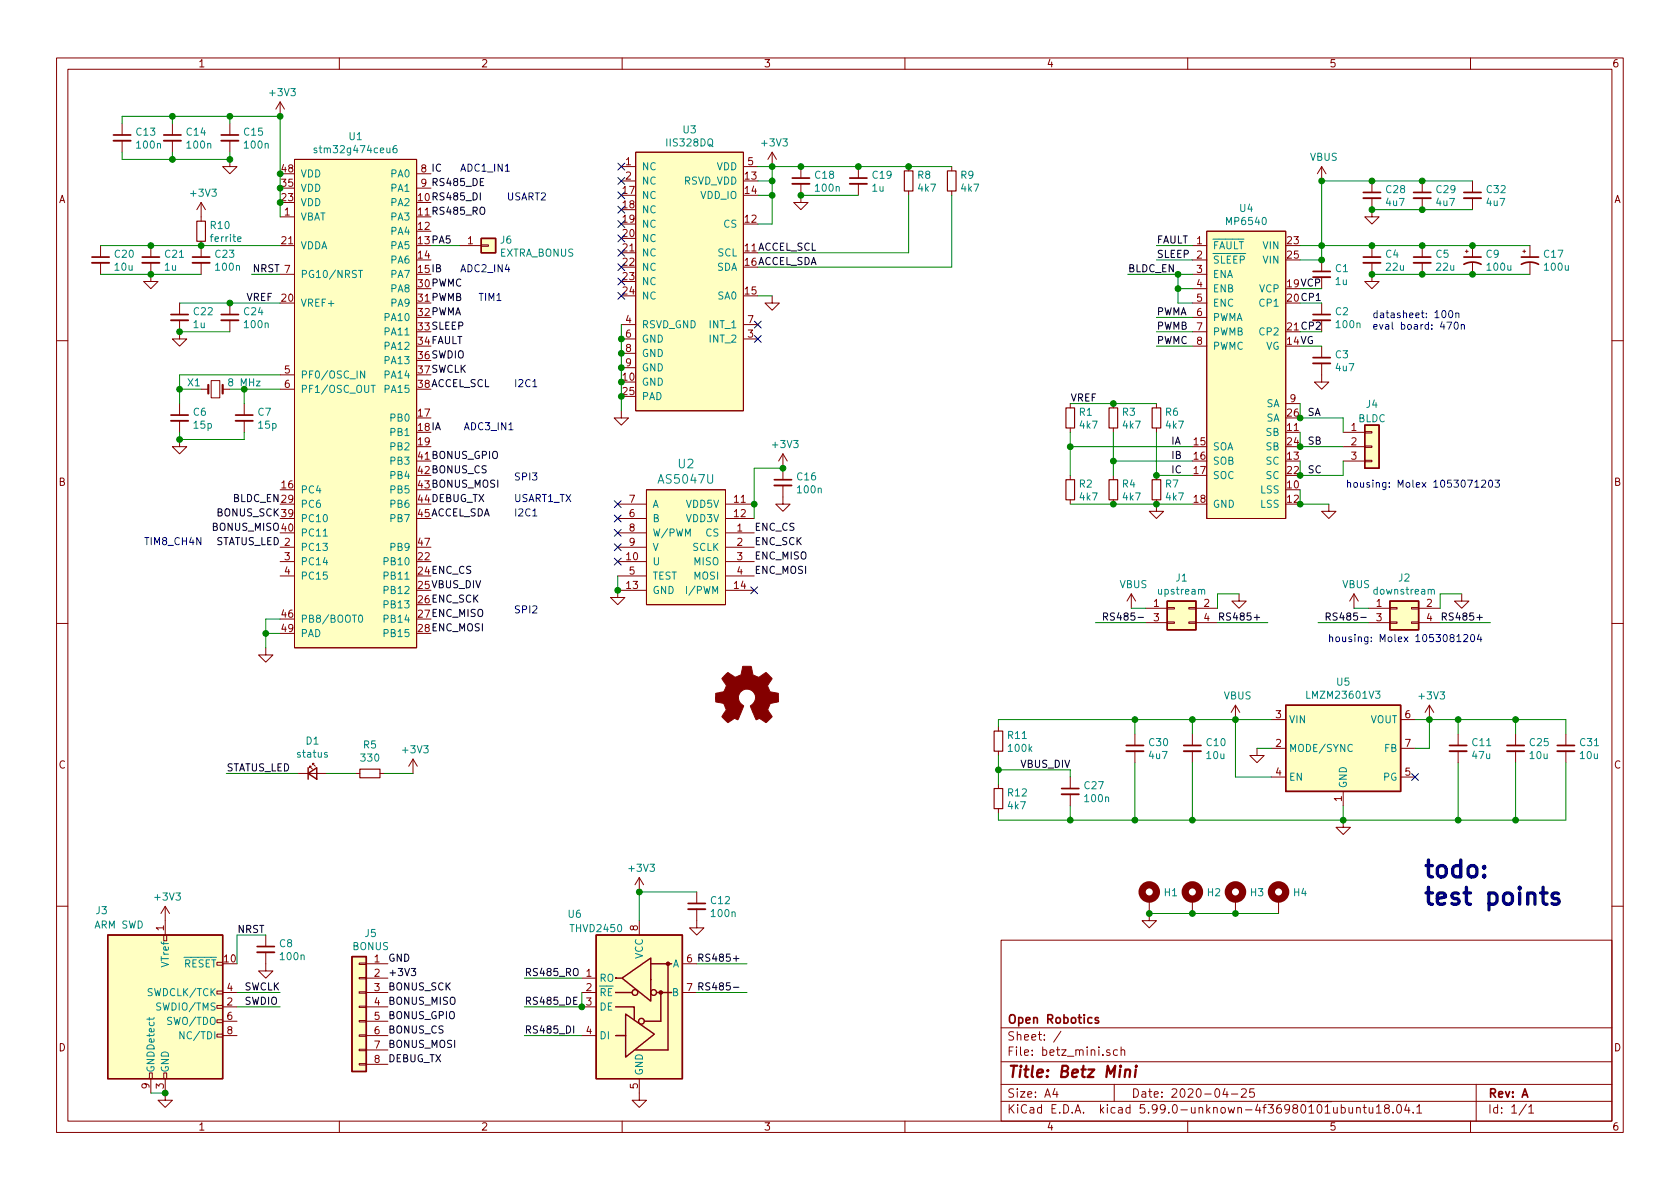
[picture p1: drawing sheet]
EESchema Schematic File Version 5
EELAYER 34 0
EELAYER END
$Descr A4 11693 8268
encoding utf-8
Sheet 1 1
Title "Betz Mini"
Date "2020-04-25"
Rev "A"
Comp "Open Robotics"
Comment1 ""
Comment2 ""
Comment3 ""
Comment4 ""
Comment5 ""
Comment6 ""
Comment7 ""
Comment8 ""
Comment9 ""
$EndDescr
Connection ~ 8050 3300
Connection ~ 8050 3500
Connection ~ 7750 3500
Connection ~ 7450 3100
Connection ~ 7750 2800
Connection ~ 7750 3200
Connection ~ 9200 1700
Connection ~ 9200 1800
Connection ~ 9050 2900
Connection ~ 9050 3100
Connection ~ 9050 3300
Connection ~ 9050 3500
Connection ~ 9550 1700
Connection ~ 9550 1900
Connection ~ 8300 6350
Connection ~ 8600 6350
Connection ~ 8000 6350
Connection ~ 1700 2700
Connection ~ 1250 2700
Connection ~ 1250 3050
Connection ~ 1950 1200
Connection ~ 1950 1300
Connection ~ 1950 1400
Connection ~ 9900 1700
Connection ~ 9900 1900
Connection ~ 8600 5000
Connection ~ 9350 5700
Connection ~ 9950 5000
Connection ~ 4050 7000
Connection ~ 4450 6200
Connection ~ 1950 800 
Connection ~ 1600 800 
Connection ~ 1600 1100
Connection ~ 1200 800 
Connection ~ 1200 1100
Connection ~ 5250 3500
Connection ~ 5450 3250
Connection ~ 10250 1700
Connection ~ 10250 1900
Connection ~ 4325 2350
Connection ~ 4325 2450
Connection ~ 4325 2550
Connection ~ 4325 2650
Connection ~ 4325 2750
Connection ~ 5375 1350
Connection ~ 5375 1250
Connection ~ 5375 1150
Connection ~ 5575 1150
Connection ~ 5575 1350
Connection ~ 4300 4100
Connection ~ 1150 7600
Connection ~ 5975 1150
Connection ~ 6325 1150
Connection ~ 1850 4400
Connection ~ 1600 2100
Connection ~ 1250 2300
Connection ~ 1050 1700
Connection ~ 1400 1700
Connection ~ 1050 1900
Connection ~ 10150 5000
Connection ~ 10150 5700
Connection ~ 8300 5000
Connection ~ 8300 5700
Connection ~ 6950 5350
Connection ~ 7450 5700
Connection ~ 8200 1900
Connection ~ 8200 2000
Connection ~ 9200 1250
Connection ~ 9550 1250
Connection ~ 9550 1450
Connection ~ 7900 5000
Connection ~ 7900 5700
Connection ~ 10550 5000
Connection ~ 10550 5700
Connection ~ 9900 1250
Connection ~ 9900 1450
NoConn ~ 9850 5400
NoConn ~ 4300 3500
NoConn ~ 4300 3600
NoConn ~ 4300 3700
NoConn ~ 4300 3800
NoConn ~ 4300 3900
NoConn ~ 5250 4100
NoConn ~ 5275 2350
NoConn ~ 4325 1650
NoConn ~ 4325 1750
NoConn ~ 4325 1850
NoConn ~ 4325 1950
NoConn ~ 4325 2050
NoConn ~ 4325 1150
NoConn ~ 4325 1250
NoConn ~ 4325 1350
NoConn ~ 4325 1450
NoConn ~ 4325 1550
NoConn ~ 5275 2250
Wire Wire Line
	700  1700 1050 1700
Wire Wire Line
	700  1900 1050 1900
Wire Wire Line
	850  800  850  850 
Wire Wire Line
	850  1050 850  1100
Wire Wire Line
	850  1100 1200 1100
Wire Wire Line
	1050 1700 1400 1700
Wire Wire Line
	1050 1900 1400 1900
Wire Wire Line
	1050 7600 1150 7600
Wire Wire Line
	1200 800  850  800 
Wire Wire Line
	1200 800  1600 800 
Wire Wire Line
	1200 850  1200 800 
Wire Wire Line
	1200 1050 1200 1100
Wire Wire Line
	1200 1100 1600 1100
Wire Wire Line
	1250 2100 1600 2100
Wire Wire Line
	1250 2300 1600 2300
Wire Wire Line
	1250 2600 1950 2600
Wire Wire Line
	1250 2700 1250 2600
Wire Wire Line
	1250 2700 1400 2700
Wire Wire Line
	1250 2800 1250 2700
Wire Wire Line
	1250 3000 1250 3050
Wire Wire Line
	1250 3050 1700 3050
Wire Wire Line
	1400 1700 1950 1700
Wire Wire Line
	1575 5375 2075 5375
Wire Wire Line
	1600 800  1950 800 
Wire Wire Line
	1600 850  1600 800 
Wire Wire Line
	1600 1100 1600 1050
Wire Wire Line
	1600 2100 1950 2100
Wire Wire Line
	1600 2700 1700 2700
Wire Wire Line
	1650 6500 1650 6700
Wire Wire Line
	1650 6900 1950 6900
Wire Wire Line
	1650 7000 1950 7000
Wire Wire Line
	1700 2700 1700 2800
Wire Wire Line
	1700 2700 1950 2700
Wire Wire Line
	1700 3000 1700 3050
Wire Wire Line
	1750 1900 1950 1900
Wire Wire Line
	1850 4300 1850 4400
Wire Wire Line
	1850 4400 1850 4500
Wire Wire Line
	1850 6500 1650 6500
Wire Wire Line
	1950 800  1950 1200
Wire Wire Line
	1950 1200 1950 1300
Wire Wire Line
	1950 1300 1950 1400
Wire Wire Line
	1950 1400 1950 1500
Wire Wire Line
	1950 4300 1850 4300
Wire Wire Line
	1950 4400 1850 4400
Wire Wire Line
	2275 5375 2475 5375
Wire Wire Line
	2675 5375 2875 5375
Wire Wire Line
	3000 1700 3200 1700
Wire Wire Line
	3650 6800 4050 6800
Wire Wire Line
	3650 7000 4050 7000
Wire Wire Line
	3650 7200 4050 7200
Wire Wire Line
	4050 6900 4050 7000
Wire Wire Line
	4300 4000 4300 4100
Wire Wire Line
	4325 2250 4325 2350
Wire Wire Line
	4325 2350 4325 2450
Wire Wire Line
	4325 2450 4325 2550
Wire Wire Line
	4325 2550 4325 2650
Wire Wire Line
	4325 2650 4325 2750
Wire Wire Line
	4325 2750 4325 2850
Wire Wire Line
	4450 6200 4450 6400
Wire Wire Line
	4450 6200 4850 6200
Wire Wire Line
	4850 6700 5200 6700
Wire Wire Line
	4850 6900 5200 6900
Wire Wire Line
	5250 3250 5450 3250
Wire Wire Line
	5250 3500 5250 3250
Wire Wire Line
	5250 3600 5250 3500
Wire Wire Line
	5275 1150 5375 1150
Wire Wire Line
	5275 1250 5375 1250
Wire Wire Line
	5275 1350 5375 1350
Wire Wire Line
	5275 1550 5375 1550
Wire Wire Line
	5275 1750 6325 1750
Wire Wire Line
	5275 1850 6625 1850
Wire Wire Line
	5275 2050 5375 2050
Wire Wire Line
	5375 1150 5375 1250
Wire Wire Line
	5375 1150 5575 1150
Wire Wire Line
	5375 1250 5375 1350
Wire Wire Line
	5375 1350 5375 1550
Wire Wire Line
	5575 1150 5975 1150
Wire Wire Line
	5575 1350 5975 1350
Wire Wire Line
	5975 1150 6325 1150
Wire Wire Line
	6325 1150 6625 1150
Wire Wire Line
	6325 1750 6325 1350
Wire Wire Line
	6625 1850 6625 1350
Wire Wire Line
	6950 5000 7900 5000
Wire Wire Line
	6950 5050 6950 5000
Wire Wire Line
	6950 5250 6950 5350
Wire Wire Line
	6950 5350 6950 5450
Wire Wire Line
	6950 5350 7450 5350
Wire Wire Line
	6950 5650 6950 5700
Wire Wire Line
	6950 5700 7450 5700
Wire Wire Line
	7450 2800 7750 2800
Wire Wire Line
	7450 3000 7450 3100
Wire Wire Line
	7450 3100 7450 3300
Wire Wire Line
	7450 3500 7750 3500
Wire Wire Line
	7450 5350 7450 5400
Wire Wire Line
	7450 5600 7450 5700
Wire Wire Line
	7450 5700 7900 5700
Wire Wire Line
	7625 4325 7975 4325
Wire Wire Line
	7750 2800 8050 2800
Wire Wire Line
	7750 3000 7750 3200
Wire Wire Line
	7750 3200 7750 3300
Wire Wire Line
	7750 3500 8050 3500
Wire Wire Line
	7850 1900 8200 1900
Wire Wire Line
	7875 4225 7975 4225
Wire Wire Line
	7900 5000 7900 5100
Wire Wire Line
	7900 5000 8300 5000
Wire Wire Line
	7900 5300 7900 5700
Wire Wire Line
	7900 5700 8300 5700
Wire Wire Line
	8000 6350 8300 6350
Wire Wire Line
	8050 1700 8300 1700
Wire Wire Line
	8050 1800 8300 1800
Wire Wire Line
	8050 2200 8300 2200
Wire Wire Line
	8050 2300 8300 2300
Wire Wire Line
	8050 2400 8300 2400
Wire Wire Line
	8050 3000 8050 3300
Wire Wire Line
	8050 3300 8300 3300
Wire Wire Line
	8050 3500 8300 3500
Wire Wire Line
	8200 1900 8200 2000
Wire Wire Line
	8200 1900 8300 1900
Wire Wire Line
	8200 2000 8200 2100
Wire Wire Line
	8200 2000 8300 2000
Wire Wire Line
	8200 2100 8300 2100
Wire Wire Line
	8300 3100 7450 3100
Wire Wire Line
	8300 3200 7750 3200
Wire Wire Line
	8300 5000 8300 5100
Wire Wire Line
	8300 5000 8600 5000
Wire Wire Line
	8300 5300 8300 5700
Wire Wire Line
	8300 5700 9350 5700
Wire Wire Line
	8300 6350 8600 6350
Wire Wire Line
	8475 4125 8475 4225
Wire Wire Line
	8475 4325 8825 4325
Wire Wire Line
	8600 5000 8850 5000
Wire Wire Line
	8600 5400 8600 5000
Wire Wire Line
	8600 6350 8900 6350
Wire Wire Line
	8625 4125 8475 4125
Wire Wire Line
	8750 5200 8850 5200
Wire Wire Line
	8850 5400 8600 5400
Wire Wire Line
	9050 1800 9200 1800
Wire Wire Line
	9050 2000 9200 2000
Wire Wire Line
	9050 2100 9200 2100
Wire Wire Line
	9050 2300 9200 2300
Wire Wire Line
	9050 2400 9200 2400
Wire Wire Line
	9050 2800 9050 2900
Wire Wire Line
	9050 2900 9350 2900
Wire Wire Line
	9050 3000 9050 3100
Wire Wire Line
	9050 3100 9350 3100
Wire Wire Line
	9050 3200 9050 3300
Wire Wire Line
	9050 3300 9350 3300
Wire Wire Line
	9050 3400 9050 3500
Wire Wire Line
	9050 3500 9250 3500
Wire Wire Line
	9175 4325 9525 4325
Wire Wire Line
	9200 1250 9200 1700
Wire Wire Line
	9200 1250 9550 1250
Wire Wire Line
	9200 1700 9050 1700
Wire Wire Line
	9200 1700 9550 1700
Wire Wire Line
	9200 1800 9200 1700
Wire Wire Line
	9350 2900 9350 3000
Wire Wire Line
	9350 3300 9350 3200
Wire Wire Line
	9350 5700 9350 5600
Wire Wire Line
	9350 5700 10150 5700
Wire Wire Line
	9425 4225 9525 4225
Wire Wire Line
	9550 1250 9900 1250
Wire Wire Line
	9550 1450 9900 1450
Wire Wire Line
	9550 1700 9900 1700
Wire Wire Line
	9550 1900 9900 1900
Wire Wire Line
	9850 5200 9950 5200
Wire Wire Line
	9900 1250 10250 1250
Wire Wire Line
	9900 1450 10250 1450
Wire Wire Line
	9900 1700 10250 1700
Wire Wire Line
	9900 1900 10250 1900
Wire Wire Line
	9950 5000 9850 5000
Wire Wire Line
	9950 5000 10150 5000
Wire Wire Line
	9950 5200 9950 5000
Wire Wire Line
	10025 4125 10025 4225
Wire Wire Line
	10025 4325 10375 4325
Wire Wire Line
	10150 5000 10150 5100
Wire Wire Line
	10150 5000 10550 5000
Wire Wire Line
	10150 5700 10150 5300
Wire Wire Line
	10150 5700 10550 5700
Wire Wire Line
	10175 4125 10025 4125
Wire Wire Line
	10250 1700 10650 1700
Wire Wire Line
	10250 1900 10650 1900
Wire Wire Line
	10550 5000 10550 5100
Wire Wire Line
	10550 5000 10900 5000
Wire Wire Line
	10550 5700 10550 5300
Wire Wire Line
	10550 5700 10900 5700
Wire Wire Line
	10900 5000 10900 5100
Wire Wire Line
	10900 5700 10900 5300
Text Notes 1000 3800 0    50   ~ 0
TIM8_CH4N
Text Notes 3200 1200 0    50   ~ 0
ADC1_IN1
Text Notes 3200 1900 0    50   ~ 0
ADC2_IN4
Text Notes 3225 3000 0    50   ~ 0
ADC3_IN1
Text Notes 3500 2100 2    50   ~ 0
TIM1
Text Notes 3525 1400 0    50   ~ 0
USART2
Text Notes 3575 2700 0    50   ~ 0
I2C1
Text Notes 3575 3350 0    50   ~ 0
SPI3
Text Notes 3575 3500 0    50   ~ 0
USART1_TX
Text Notes 3575 3600 0    50   ~ 0
I2C1
Text Notes 3575 4275 0    50   ~ 0
SPI2
Text Notes 9550 2300 0    50   ~ 0
datasheet: 100n\neval board: 470n
Text Notes 9900 6350 0    118  ~ 24
todo:\ntest points
Text Notes 10325 4475 2    50   ~ 0
housing: Molex 1053081204
Text Notes 10450 3400 2    50   ~ 0
housing: Molex 1053071203
Text Label 1575 5375 0    50   ~ 0
STATUS_LED
Text Label 1650 6500 0    50   ~ 0
NRST
Text Label 1700 6900 0    50   ~ 0
SWCLK
Text Label 1700 7000 0    50   ~ 0
SWDIO
Text Label 1900 2100 2    50   ~ 0
VREF
Text Label 1950 1900 2    50   ~ 0
NRST
Text Label 1950 3500 2    50   ~ 0
BLDC_EN
Text Label 1950 3600 2    50   ~ 0
BONUS_SCK
Text Label 1950 3700 2    50   ~ 0
BONUS_MISO
Text Label 1950 3800 2    50   ~ 0
STATUS_LED
Text Label 2700 6700 0    50   ~ 0
GND
Text Label 2700 6800 0    50   ~ 0
+3V3
Text Label 2700 6900 0    50   ~ 0
BONUS_SCK
Text Label 2700 7000 0    50   ~ 0
BONUS_MISO
Text Label 2700 7100 0    50   ~ 0
BONUS_GPIO
Text Label 2700 7200 0    50   ~ 0
BONUS_CS
Text Label 2700 7300 0    50   ~ 0
BONUS_MOSI
Text Label 2700 7400 0    50   ~ 0
DEBUG_TX
Text Label 3000 1200 0    50   ~ 0
IC
Text Label 3000 1300 0    50   ~ 0
RS485_DE
Text Label 3000 1400 0    50   ~ 0
RS485_DI
Text Label 3000 1500 0    50   ~ 0
RS485_RO
Text Label 3000 1700 0    50   ~ 0
PA5
Text Label 3000 1900 0    50   ~ 0
IB
Text Label 3000 2000 0    50   ~ 0
PWMC
Text Label 3000 2100 0    50   ~ 0
PWMB
Text Label 3000 2200 0    50   ~ 0
PWMA
Text Label 3000 2300 0    50   ~ 0
SLEEP
Text Label 3000 2400 0    50   ~ 0
FAULT
Text Label 3000 2500 0    50   ~ 0
SWDIO
Text Label 3000 2600 0    50   ~ 0
SWCLK
Text Label 3000 2700 0    50   ~ 0
ACCEL_SCL
Text Label 3000 3000 0    50   ~ 0
IA
Text Label 3000 3200 0    50   ~ 0
BONUS_GPIO
Text Label 3000 3300 0    50   ~ 0
BONUS_CS
Text Label 3000 3400 0    50   ~ 0
BONUS_MOSI
Text Label 3000 3500 0    50   ~ 0
DEBUG_TX
Text Label 3000 3600 0    50   ~ 0
ACCEL_SDA
Text Label 3000 4000 0    50   ~ 0
ENC_CS
Text Label 3000 4100 0    50   ~ 0
VBUS_DIV
Text Label 3000 4200 0    50   ~ 0
ENC_SCK
Text Label 3000 4300 0    50   ~ 0
ENC_MISO
Text Label 3000 4400 0    50   ~ 0
ENC_MOSI
Text Label 3650 6800 0    50   ~ 0
RS485_RO
Text Label 3650 7000 0    50   ~ 0
RS485_DE
Text Label 3650 7200 0    50   ~ 0
RS485_DI
Text Label 4850 6700 0    50   ~ 0
RS485+
Text Label 4850 6900 0    50   ~ 0
RS485-
Text Label 5250 3700 0    50   ~ 0
ENC_CS
Text Label 5250 3800 0    50   ~ 0
ENC_SCK
Text Label 5250 3900 0    50   ~ 0
ENC_MISO
Text Label 5250 4000 0    50   ~ 0
ENC_MOSI
Text Label 5275 1750 0    50   ~ 0
ACCEL_SCL
Text Label 5275 1850 0    50   ~ 0
ACCEL_SDA
Text Label 7100 5350 0    50   ~ 0
VBUS_DIV
Text Label 7450 2800 0    50   ~ 0
VREF
Text Label 7850 1900 0    50   ~ 0
BLDC_EN
Text Label 7975 4325 2    50   ~ 0
RS485-
Text Label 8050 1700 0    50   ~ 0
FAULT
Text Label 8050 1800 0    50   ~ 0
SLEEP
Text Label 8050 2200 0    50   ~ 0
PWMA
Text Label 8050 2300 0    50   ~ 0
PWMB
Text Label 8050 2400 0    50   ~ 0
PWMC
Text Label 8150 3100 0    50   ~ 0
IA
Text Label 8150 3200 0    50   ~ 0
IB
Text Label 8150 3300 0    50   ~ 0
IC
Text Label 8475 4325 0    50   ~ 0
RS485+
Text Label 9050 2000 0    50   ~ 0
VCP
Text Label 9050 2100 0    50   ~ 0
CP1
Text Label 9050 2300 0    50   ~ 0
CP2
Text Label 9050 2400 0    50   ~ 0
VG
Text Label 9100 2900 0    50   ~ 0
SA
Text Label 9100 3100 0    50   ~ 0
SB
Text Label 9100 3300 0    50   ~ 0
SC
Text Label 9525 4325 2    50   ~ 0
RS485-
Text Label 10025 4325 0    50   ~ 0
RS485+
$Comp
L power:+3V3 #PWR0109
U 1 1
P 1150 6400
F 0 "#PWR0109" H 1150 6250 50  0001 C CNN
F 1 "+3V3" H 1165 6570 50  0000 C CNN
F 2 "" H 1150 6400 50  0001 C CNN
F 3 "" H 1150 6400 50  0001 C CNN
	1    1150 6400
	1    0    0    -1  
$EndComp
$Comp
L power:+3V3 #PWR0135
U 1 1
P 1400 1500
F 0 "#PWR0135" H 1400 1350 50  0001 C CNN
F 1 "+3V3" H 1415 1670 50  0000 C CNN
F 2 "" H 1400 1500 50  0001 C CNN
F 3 "" H 1400 1500 50  0001 C CNN
	1    1400 1500
	1    0    0    -1  
$EndComp
$Comp
L power:+3V3 #PWR0101
U 1 1
P 1950 800
F 0 "#PWR0101" H 1950 650 50  0001 C CNN
F 1 "+3V3" H 1965 970 50  0000 C CNN
F 2 "" H 1950 800 50  0001 C CNN
F 3 "" H 1950 800 50  0001 C CNN
	1    1950 800 
	1    0    0    -1  
$EndComp
$Comp
L power:+3V3 #PWR0122
U 1 1
P 2875 5375
F 0 "#PWR0122" H 2875 5225 50  0001 C CNN
F 1 "+3V3" H 2890 5545 50  0000 C CNN
F 2 "" H 2875 5375 50  0001 C CNN
F 3 "" H 2875 5375 50  0001 C CNN
	1    2875 5375
	1    0    0    -1  
$EndComp
$Comp
L power:+3V3 #PWR0120
U 1 1
P 4450 6200
F 0 "#PWR0120" H 4450 6050 50  0001 C CNN
F 1 "+3V3" H 4465 6370 50  0000 C CNN
F 2 "" H 4450 6200 50  0001 C CNN
F 3 "" H 4450 6200 50  0001 C CNN
	1    4450 6200
	1    0    0    -1  
$EndComp
$Comp
L power:+3V3 #PWR0132
U 1 1
P 5375 1150
F 0 "#PWR0132" H 5375 1000 50  0001 C CNN
F 1 "+3V3" H 5390 1320 50  0000 C CNN
F 2 "" H 5375 1150 50  0001 C CNN
F 3 "" H 5375 1150 50  0001 C CNN
	1    5375 1150
	1    0    0    -1  
$EndComp
$Comp
L power:+3V3 #PWR0129
U 1 1
P 5450 3250
F 0 "#PWR0129" H 5450 3100 50  0001 C CNN
F 1 "+3V3" H 5465 3420 50  0000 C CNN
F 2 "" H 5450 3250 50  0001 C CNN
F 3 "" H 5450 3250 50  0001 C CNN
	1    5450 3250
	1    0    0    -1  
$EndComp
$Comp
L power:VBUS #PWR0113
U 1 1
P 7875 4225
F 0 "#PWR0113" H 7875 4075 50  0001 C CNN
F 1 "VBUS" H 7890 4395 50  0000 C CNN
F 2 "" H 7875 4225 50  0001 C CNN
F 3 "" H 7875 4225 50  0001 C CNN
	1    7875 4225
	1    0    0    -1  
$EndComp
$Comp
L power:VBUS #PWR0116
U 1 1
P 8600 5000
F 0 "#PWR0116" H 8600 4850 50  0001 C CNN
F 1 "VBUS" H 8615 5170 50  0000 C CNN
F 2 "" H 8600 5000 50  0001 C CNN
F 3 "" H 8600 5000 50  0001 C CNN
	1    8600 5000
	1    0    0    -1  
$EndComp
$Comp
L power:VBUS #PWR0105
U 1 1
P 9200 1250
F 0 "#PWR0105" H 9200 1100 50  0001 C CNN
F 1 "VBUS" H 9215 1420 50  0000 C CNN
F 2 "" H 9200 1250 50  0001 C CNN
F 3 "" H 9200 1250 50  0001 C CNN
	1    9200 1250
	1    0    0    -1  
$EndComp
$Comp
L power:VBUS #PWR0114
U 1 1
P 9425 4225
F 0 "#PWR0114" H 9425 4075 50  0001 C CNN
F 1 "VBUS" H 9440 4395 50  0000 C CNN
F 2 "" H 9425 4225 50  0001 C CNN
F 3 "" H 9425 4225 50  0001 C CNN
	1    9425 4225
	1    0    0    -1  
$EndComp
$Comp
L power:+3V3 #PWR0117
U 1 1
P 9950 5000
F 0 "#PWR0117" H 9950 4850 50  0001 C CNN
F 1 "+3V3" H 9965 5170 50  0000 C CNN
F 2 "" H 9950 5000 50  0001 C CNN
F 3 "" H 9950 5000 50  0001 C CNN
	1    9950 5000
	1    0    0    -1  
$EndComp
$Comp
L power:GND #PWR0134
U 1 1
P 1050 1900
F 0 "#PWR0134" H 1050 1650 50  0001 C CNN
F 1 "GND" H 1054 1730 50  0001 C CNN
F 2 "" H 1050 1900 50  0001 C CNN
F 3 "" H 1050 1900 50  0001 C CNN
	1    1050 1900
	1    0    0    -1  
$EndComp
$Comp
L power:GND #PWR0111
U 1 1
P 1150 7600
F 0 "#PWR0111" H 1150 7350 50  0001 C CNN
F 1 "GND" H 1154 7430 50  0001 C CNN
F 2 "" H 1150 7600 50  0001 C CNN
F 3 "" H 1150 7600 50  0001 C CNN
	1    1150 7600
	1    0    0    -1  
$EndComp
$Comp
L power:GND #PWR0136
U 1 1
P 1250 2300
F 0 "#PWR0136" H 1250 2050 50  0001 C CNN
F 1 "GND" H 1254 2130 50  0001 C CNN
F 2 "" H 1250 2300 50  0001 C CNN
F 3 "" H 1250 2300 50  0001 C CNN
	1    1250 2300
	1    0    0    -1  
$EndComp
$Comp
L power:GND #PWR0108
U 1 1
P 1250 3050
F 0 "#PWR0108" H 1250 2800 50  0001 C CNN
F 1 "GND" H 1254 2880 50  0001 C CNN
F 2 "" H 1250 3050 50  0001 C CNN
F 3 "" H 1250 3050 50  0001 C CNN
	1    1250 3050
	1    0    0    -1  
$EndComp
$Comp
L power:GND #PWR0125
U 1 1
P 1600 1100
F 0 "#PWR0125" H 1600 850 50  0001 C CNN
F 1 "GND" H 1604 930 50  0001 C CNN
F 2 "" H 1600 1100 50  0001 C CNN
F 3 "" H 1600 1100 50  0001 C CNN
	1    1600 1100
	1    0    0    -1  
$EndComp
$Comp
L power:GND #PWR0126
U 1 1
P 1850 4500
F 0 "#PWR0126" H 1850 4250 50  0001 C CNN
F 1 "GND" H 1854 4330 50  0001 C CNN
F 2 "" H 1850 4500 50  0001 C CNN
F 3 "" H 1850 4500 50  0001 C CNN
	1    1850 4500
	1    0    0    -1  
$EndComp
$Comp
L power:GND #PWR0110
U 1 1
P 1850 6700
F 0 "#PWR0110" H 1850 6450 50  0001 C CNN
F 1 "GND" H 1854 6530 50  0001 C CNN
F 2 "" H 1850 6700 50  0001 C CNN
F 3 "" H 1850 6700 50  0001 C CNN
	1    1850 6700
	1    0    0    -1  
$EndComp
$Comp
L power:GND #PWR0127
U 1 1
P 4300 4100
F 0 "#PWR0127" H 4300 3850 50  0001 C CNN
F 1 "GND" H 4304 3930 50  0001 C CNN
F 2 "" H 4300 4100 50  0001 C CNN
F 3 "" H 4300 4100 50  0001 C CNN
	1    4300 4100
	1    0    0    -1  
$EndComp
$Comp
L power:GND #PWR0130
U 1 1
P 4325 2850
F 0 "#PWR0130" H 4325 2600 50  0001 C CNN
F 1 "GND" H 4329 2680 50  0001 C CNN
F 2 "" H 4325 2850 50  0001 C CNN
F 3 "" H 4325 2850 50  0001 C CNN
	1    4325 2850
	1    0    0    -1  
$EndComp
$Comp
L power:GND #PWR0121
U 1 1
P 4450 7600
F 0 "#PWR0121" H 4450 7350 50  0001 C CNN
F 1 "GND" H 4454 7430 50  0001 C CNN
F 2 "" H 4450 7600 50  0001 C CNN
F 3 "" H 4450 7600 50  0001 C CNN
	1    4450 7600
	1    0    0    -1  
$EndComp
$Comp
L power:GND #PWR0124
U 1 1
P 4850 6400
F 0 "#PWR0124" H 4850 6150 50  0001 C CNN
F 1 "GND" H 4854 6230 50  0001 C CNN
F 2 "" H 4850 6400 50  0001 C CNN
F 3 "" H 4850 6400 50  0001 C CNN
	1    4850 6400
	1    0    0    -1  
$EndComp
$Comp
L power:GND #PWR0133
U 1 1
P 5375 2050
F 0 "#PWR0133" H 5375 1800 50  0001 C CNN
F 1 "GND" H 5379 1880 50  0001 C CNN
F 2 "" H 5375 2050 50  0001 C CNN
F 3 "" H 5375 2050 50  0001 C CNN
	1    5375 2050
	1    0    0    -1  
$EndComp
$Comp
L power:GND #PWR0128
U 1 1
P 5450 3450
F 0 "#PWR0128" H 5450 3200 50  0001 C CNN
F 1 "GND" H 5454 3280 50  0001 C CNN
F 2 "" H 5450 3450 50  0001 C CNN
F 3 "" H 5450 3450 50  0001 C CNN
	1    5450 3450
	1    0    0    -1  
$EndComp
$Comp
L power:GND #PWR0131
U 1 1
P 5575 1350
F 0 "#PWR0131" H 5575 1100 50  0001 C CNN
F 1 "GND" H 5579 1180 50  0001 C CNN
F 2 "" H 5575 1350 50  0001 C CNN
F 3 "" H 5575 1350 50  0001 C CNN
	1    5575 1350
	1    0    0    -1  
$EndComp
$Comp
L power:GND #PWR0107
U 1 1
P 8000 6350
F 0 "#PWR0107" H 8000 6100 50  0001 C CNN
F 1 "GND" H 8004 6180 50  0001 C CNN
F 2 "" H 8000 6350 50  0001 C CNN
F 3 "" H 8000 6350 50  0001 C CNN
	1    8000 6350
	1    0    0    -1  
$EndComp
$Comp
L power:GND #PWR0103
U 1 1
P 8050 3500
F 0 "#PWR0103" H 8050 3250 50  0001 C CNN
F 1 "GND" H 8054 3330 50  0001 C CNN
F 2 "" H 8050 3500 50  0001 C CNN
F 3 "" H 8050 3500 50  0001 C CNN
	1    8050 3500
	1    0    0    -1  
$EndComp
$Comp
L power:GND #PWR0112
U 1 1
P 8625 4125
F 0 "#PWR0112" H 8625 3875 50  0001 C CNN
F 1 "GND" H 8629 3955 50  0001 C CNN
F 2 "" H 8625 4125 50  0001 C CNN
F 3 "" H 8625 4125 50  0001 C CNN
	1    8625 4125
	1    0    0    -1  
$EndComp
$Comp
L power:GND #PWR0118
U 1 1
P 8750 5200
F 0 "#PWR0118" H 8750 4950 50  0001 C CNN
F 1 "GND" H 8754 5030 50  0001 C CNN
F 2 "" H 8750 5200 50  0001 C CNN
F 3 "" H 8750 5200 50  0001 C CNN
	1    8750 5200
	1    0    0    -1  
$EndComp
$Comp
L power:GND #PWR0104
U 1 1
P 9200 2600
F 0 "#PWR0104" H 9200 2350 50  0001 C CNN
F 1 "GND" H 9204 2430 50  0001 C CNN
F 2 "" H 9200 2600 50  0001 C CNN
F 3 "" H 9200 2600 50  0001 C CNN
	1    9200 2600
	1    0    0    -1  
$EndComp
$Comp
L power:GND #PWR0106
U 1 1
P 9250 3500
F 0 "#PWR0106" H 9250 3250 50  0001 C CNN
F 1 "GND" H 9254 3330 50  0001 C CNN
F 2 "" H 9250 3500 50  0001 C CNN
F 3 "" H 9250 3500 50  0001 C CNN
	1    9250 3500
	1    0    0    -1  
$EndComp
$Comp
L power:GND #PWR0119
U 1 1
P 9350 5700
F 0 "#PWR0119" H 9350 5450 50  0001 C CNN
F 1 "GND" H 9354 5530 50  0001 C CNN
F 2 "" H 9350 5700 50  0001 C CNN
F 3 "" H 9350 5700 50  0001 C CNN
	1    9350 5700
	1    0    0    -1  
$EndComp
$Comp
L power:GND #PWR0123
U 1 1
P 9550 1450
F 0 "#PWR0123" H 9550 1200 50  0001 C CNN
F 1 "GND" H 9554 1280 50  0001 C CNN
F 2 "" H 9550 1450 50  0001 C CNN
F 3 "" H 9550 1450 50  0001 C CNN
	1    9550 1450
	1    0    0    -1  
$EndComp
$Comp
L power:GND #PWR0102
U 1 1
P 9550 1900
F 0 "#PWR0102" H 9550 1650 50  0001 C CNN
F 1 "GND" H 9554 1730 50  0001 C CNN
F 2 "" H 9550 1900 50  0001 C CNN
F 3 "" H 9550 1900 50  0001 C CNN
	1    9550 1900
	1    0    0    -1  
$EndComp
$Comp
L power:GND #PWR0115
U 1 1
P 10175 4125
F 0 "#PWR0115" H 10175 3875 50  0001 C CNN
F 1 "GND" H 10179 3955 50  0001 C CNN
F 2 "" H 10175 4125 50  0001 C CNN
F 3 "" H 10175 4125 50  0001 C CNN
	1    10175 4125
	1    0    0    -1  
$EndComp
$Comp
L Device:R_Small R10
U 1 1
P 1400 1600
F 0 "R10" H 1459 1645 50  0000 L CNN
F 1 "ferrite" H 1459 1555 50  0000 L CNN
F 2 "Resistor_SMD:R_0402_1005Metric" H 1400 1600 50  0001 C CNN
F 3 "~" H 1400 1600 50  0001 C CNN
	1    1400 1600
	1    0    0    -1  
$EndComp
$Comp
L Device:R_Small R5
U 1 1
P 2575 5375
F 0 "R5" V 2770 5375 50  0000 C CNN
F 1 "330" V 2679 5375 50  0000 C CNN
F 2 "Resistor_SMD:R_0402_1005Metric" H 2575 5375 50  0001 C CNN
F 3 "~" H 2575 5375 50  0001 C CNN
	1    2575 5375
	0    -1   -1   0   
$EndComp
$Comp
L Device:R_Small R8
U 1 1
P 6325 1250
F 0 "R8" H 6384 1295 50  0000 L CNN
F 1 "4k7" H 6384 1205 50  0000 L CNN
F 2 "Resistor_SMD:R_0402_1005Metric" H 6325 1250 50  0001 C CNN
F 3 "~" H 6325 1250 50  0001 C CNN
	1    6325 1250
	1    0    0    -1  
$EndComp
$Comp
L Device:R_Small R9
U 1 1
P 6625 1250
F 0 "R9" H 6684 1295 50  0000 L CNN
F 1 "4k7" H 6684 1205 50  0000 L CNN
F 2 "Resistor_SMD:R_0402_1005Metric" H 6625 1250 50  0001 C CNN
F 3 "~" H 6625 1250 50  0001 C CNN
	1    6625 1250
	1    0    0    -1  
$EndComp
$Comp
L Device:R_Small R11
U 1 1
P 6950 5150
F 0 "R11" H 7009 5195 50  0000 L CNN
F 1 "100k" H 7009 5105 50  0000 L CNN
F 2 "Resistor_SMD:R_0402_1005Metric" H 6950 5150 50  0001 C CNN
F 3 "~" H 6950 5150 50  0001 C CNN
	1    6950 5150
	1    0    0    -1  
$EndComp
$Comp
L Device:R_Small R12
U 1 1
P 6950 5550
F 0 "R12" H 7009 5595 50  0000 L CNN
F 1 "4k7" H 7009 5505 50  0000 L CNN
F 2 "Resistor_SMD:R_0402_1005Metric" H 6950 5550 50  0001 C CNN
F 3 "~" H 6950 5550 50  0001 C CNN
	1    6950 5550
	1    0    0    -1  
$EndComp
$Comp
L Device:R_Small R1
U 1 1
P 7450 2900
F 0 "R1" H 7509 2945 50  0000 L CNN
F 1 "4k7" H 7509 2855 50  0000 L CNN
F 2 "Resistor_SMD:R_0402_1005Metric" H 7450 2900 50  0001 C CNN
F 3 "~" H 7450 2900 50  0001 C CNN
	1    7450 2900
	1    0    0    -1  
$EndComp
$Comp
L Device:R_Small R2
U 1 1
P 7450 3400
F 0 "R2" H 7509 3445 50  0000 L CNN
F 1 "4k7" H 7509 3355 50  0000 L CNN
F 2 "Resistor_SMD:R_0402_1005Metric" H 7450 3400 50  0001 C CNN
F 3 "~" H 7450 3400 50  0001 C CNN
	1    7450 3400
	1    0    0    -1  
$EndComp
$Comp
L Device:R_Small R3
U 1 1
P 7750 2900
F 0 "R3" H 7809 2945 50  0000 L CNN
F 1 "4k7" H 7809 2855 50  0000 L CNN
F 2 "Resistor_SMD:R_0402_1005Metric" H 7750 2900 50  0001 C CNN
F 3 "~" H 7750 2900 50  0001 C CNN
	1    7750 2900
	1    0    0    -1  
$EndComp
$Comp
L Device:R_Small R4
U 1 1
P 7750 3400
F 0 "R4" H 7809 3445 50  0000 L CNN
F 1 "4k7" H 7809 3355 50  0000 L CNN
F 2 "Resistor_SMD:R_0402_1005Metric" H 7750 3400 50  0001 C CNN
F 3 "~" H 7750 3400 50  0001 C CNN
	1    7750 3400
	1    0    0    -1  
$EndComp
$Comp
L Device:R_Small R6
U 1 1
P 8050 2900
F 0 "R6" H 8109 2945 50  0000 L CNN
F 1 "4k7" H 8109 2855 50  0000 L CNN
F 2 "Resistor_SMD:R_0402_1005Metric" H 8050 2900 50  0001 C CNN
F 3 "~" H 8050 2900 50  0001 C CNN
	1    8050 2900
	1    0    0    -1  
$EndComp
$Comp
L Device:R_Small R7
U 1 1
P 8050 3400
F 0 "R7" H 8109 3445 50  0000 L CNN
F 1 "4k7" H 8109 3355 50  0000 L CNN
F 2 "Resistor_SMD:R_0402_1005Metric" H 8050 3400 50  0001 C CNN
F 3 "~" H 8050 3400 50  0001 C CNN
	1    8050 3400
	1    0    0    -1  
$EndComp
$Comp
L Device:LED_Small D1
U 1 1
P 2175 5375
F 0 "D1" H 2175 5606 50  0000 C CNN
F 1 "status" H 2175 5515 50  0000 C CNN
F 2 "LED_SMD:LED_0402_1005Metric" V 2175 5375 50  0001 C CNN
F 3 "~" V 2175 5375 50  0001 C CNN
	1    2175 5375
	1    0    0    -1  
$EndComp
$Comp
L Device:Crystal_Small X1
U 1 1
P 1500 2700
F 0 "X1" H 1350 2750 50  0000 C CNN
F 1 "8 MHz" H 1700 2750 50  0000 C CNN
F 2 "Crystal:Crystal_SMD_5032-2Pin_5.0x3.2mm" H 1500 2700 50  0001 C CNN
F 3 "~" H 1500 2700 50  0001 C CNN
	1    1500 2700
	1    0    0    -1  
$EndComp
$Comp
L Device:CP1_Small C9
U 1 1
P 10250 1800
F 0 "C9" H 10341 1845 50  0000 L CNN
F 1 "100u" H 10341 1755 50  0000 L CNN
F 2 "Capacitor_THT:C_Radial_D6.3mm_H11.0mm_P2.50mm" H 10250 1800 50  0001 C CNN
F 3 "~" H 10250 1800 50  0001 C CNN
F 4 "35ZLH100MEFC6.3X11" H 10250 1800 50  0001 C CNN "MPN"
	1    10250 1800
	1    0    0    -1  
$EndComp
$Comp
L Device:CP1_Small C17
U 1 1
P 10650 1800
F 0 "C17" H 10741 1845 50  0000 L CNN
F 1 "100u" H 10741 1755 50  0000 L CNN
F 2 "Capacitor_THT:C_Radial_D6.3mm_H11.0mm_P2.50mm" H 10650 1800 50  0001 C CNN
F 3 "~" H 10650 1800 50  0001 C CNN
F 4 "35ZLH100MEFC6.3X11" H 10650 1800 50  0001 C CNN "MPN"
	1    10650 1800
	1    0    0    -1  
$EndComp
$Comp
L Device:C_Small C20
U 1 1
P 700 1800
F 0 "C20" H 792 1845 50  0000 L CNN
F 1 "10u" H 791 1755 50  0000 L CNN
F 2 "Capacitor_SMD:C_0402_1005Metric" H 700 1800 50  0001 C CNN
F 3 "~" H 700 1800 50  0001 C CNN
	1    700  1800
	1    0    0    -1  
$EndComp
$Comp
L Device:C_Small C13
U 1 1
P 850 950
F 0 "C13" H 942 995 50  0000 L CNN
F 1 "100n" H 941 905 50  0000 L CNN
F 2 "Capacitor_SMD:C_0402_1005Metric" H 850 950 50  0001 C CNN
F 3 "~" H 850 950 50  0001 C CNN
	1    850  950 
	1    0    0    -1  
$EndComp
$Comp
L Device:C_Small C21
U 1 1
P 1050 1800
F 0 "C21" H 1142 1845 50  0000 L CNN
F 1 "1u" H 1141 1755 50  0000 L CNN
F 2 "Capacitor_SMD:C_0402_1005Metric" H 1050 1800 50  0001 C CNN
F 3 "~" H 1050 1800 50  0001 C CNN
	1    1050 1800
	1    0    0    -1  
$EndComp
$Comp
L Device:C_Small C14
U 1 1
P 1200 950
F 0 "C14" H 1292 995 50  0000 L CNN
F 1 "100n" H 1291 905 50  0000 L CNN
F 2 "Capacitor_SMD:C_0402_1005Metric" H 1200 950 50  0001 C CNN
F 3 "~" H 1200 950 50  0001 C CNN
	1    1200 950 
	1    0    0    -1  
$EndComp
$Comp
L Device:C_Small C22
U 1 1
P 1250 2200
F 0 "C22" H 1342 2245 50  0000 L CNN
F 1 "1u" H 1341 2155 50  0000 L CNN
F 2 "Capacitor_SMD:C_0402_1005Metric" H 1250 2200 50  0001 C CNN
F 3 "~" H 1250 2200 50  0001 C CNN
	1    1250 2200
	1    0    0    -1  
$EndComp
$Comp
L Device:C_Small C6
U 1 1
P 1250 2900
F 0 "C6" H 1342 2945 50  0000 L CNN
F 1 "15p" H 1341 2855 50  0000 L CNN
F 2 "Capacitor_SMD:C_0402_1005Metric" H 1250 2900 50  0001 C CNN
F 3 "~" H 1250 2900 50  0001 C CNN
	1    1250 2900
	1    0    0    -1  
$EndComp
$Comp
L Device:C_Small C23
U 1 1
P 1400 1800
F 0 "C23" H 1492 1845 50  0000 L CNN
F 1 "100n" H 1491 1755 50  0000 L CNN
F 2 "Capacitor_SMD:C_0402_1005Metric" H 1400 1800 50  0001 C CNN
F 3 "~" H 1400 1800 50  0001 C CNN
	1    1400 1800
	1    0    0    -1  
$EndComp
$Comp
L Device:C_Small C15
U 1 1
P 1600 950
F 0 "C15" H 1692 995 50  0000 L CNN
F 1 "100n" H 1691 905 50  0000 L CNN
F 2 "Capacitor_SMD:C_0402_1005Metric" H 1600 950 50  0001 C CNN
F 3 "~" H 1600 950 50  0001 C CNN
	1    1600 950 
	1    0    0    -1  
$EndComp
$Comp
L Device:C_Small C24
U 1 1
P 1600 2200
F 0 "C24" H 1692 2245 50  0000 L CNN
F 1 "100n" H 1691 2155 50  0000 L CNN
F 2 "Capacitor_SMD:C_0402_1005Metric" H 1600 2200 50  0001 C CNN
F 3 "~" H 1600 2200 50  0001 C CNN
	1    1600 2200
	1    0    0    -1  
$EndComp
$Comp
L Device:C_Small C7
U 1 1
P 1700 2900
F 0 "C7" H 1792 2945 50  0000 L CNN
F 1 "15p" H 1791 2855 50  0000 L CNN
F 2 "Capacitor_SMD:C_0402_1005Metric" H 1700 2900 50  0001 C CNN
F 3 "~" H 1700 2900 50  0001 C CNN
	1    1700 2900
	1    0    0    -1  
$EndComp
$Comp
L Device:C_Small C8
U 1 1
P 1850 6600
F 0 "C8" H 1942 6645 50  0000 L CNN
F 1 "100n" H 1941 6555 50  0000 L CNN
F 2 "Capacitor_SMD:C_0402_1005Metric" H 1850 6600 50  0001 C CNN
F 3 "~" H 1850 6600 50  0001 C CNN
	1    1850 6600
	1    0    0    -1  
$EndComp
$Comp
L Device:C_Small C12
U 1 1
P 4850 6300
F 0 "C12" H 4942 6345 50  0000 L CNN
F 1 "100n" H 4941 6255 50  0000 L CNN
F 2 "Capacitor_SMD:C_0402_1005Metric" H 4850 6300 50  0001 C CNN
F 3 "~" H 4850 6300 50  0001 C CNN
	1    4850 6300
	1    0    0    -1  
$EndComp
$Comp
L Device:C_Small C16
U 1 1
P 5450 3350
F 0 "C16" H 5542 3395 50  0000 L CNN
F 1 "100n" H 5541 3305 50  0000 L CNN
F 2 "Capacitor_SMD:C_0402_1005Metric" H 5450 3350 50  0001 C CNN
F 3 "~" H 5450 3350 50  0001 C CNN
	1    5450 3350
	1    0    0    -1  
$EndComp
$Comp
L Device:C_Small C18
U 1 1
P 5575 1250
F 0 "C18" H 5667 1295 50  0000 L CNN
F 1 "100n" H 5666 1205 50  0000 L CNN
F 2 "Capacitor_SMD:C_0402_1005Metric" H 5575 1250 50  0001 C CNN
F 3 "~" H 5575 1250 50  0001 C CNN
	1    5575 1250
	1    0    0    -1  
$EndComp
$Comp
L Device:C_Small C19
U 1 1
P 5975 1250
F 0 "C19" H 6067 1295 50  0000 L CNN
F 1 "1u" H 6066 1205 50  0000 L CNN
F 2 "Capacitor_SMD:C_0402_1005Metric" H 5975 1250 50  0001 C CNN
F 3 "~" H 5975 1250 50  0001 C CNN
	1    5975 1250
	1    0    0    -1  
$EndComp
$Comp
L Device:C_Small C27
U 1 1
P 7450 5500
F 0 "C27" H 7542 5545 50  0000 L CNN
F 1 "100n" H 7541 5455 50  0000 L CNN
F 2 "Capacitor_SMD:C_0402_1005Metric" H 7450 5500 50  0001 C CNN
F 3 "~" H 7450 5500 50  0001 C CNN
	1    7450 5500
	1    0    0    -1  
$EndComp
$Comp
L Device:C_Small C30
U 1 1
P 7900 5200
F 0 "C30" H 7992 5245 50  0000 L CNN
F 1 "4u7" H 7991 5155 50  0000 L CNN
F 2 "Capacitor_SMD:C_0805_2012Metric" H 7900 5200 50  0001 C CNN
F 3 "~" H 7900 5200 50  0001 C CNN
	1    7900 5200
	1    0    0    -1  
$EndComp
$Comp
L Device:C_Small C10
U 1 1
P 8300 5200
F 0 "C10" H 8392 5245 50  0000 L CNN
F 1 "10u" H 8391 5155 50  0000 L CNN
F 2 "Capacitor_SMD:C_1210_3225Metric" H 8300 5200 50  0001 C CNN
F 3 "~" H 8300 5200 50  0001 C CNN
	1    8300 5200
	1    0    0    -1  
$EndComp
$Comp
L Device:C_Small C1
U 1 1
P 9200 1900
F 0 "C1" H 9292 1945 50  0000 L CNN
F 1 "1u" H 9291 1855 50  0000 L CNN
F 2 "Capacitor_SMD:C_0603_1608Metric" H 9200 1900 50  0001 C CNN
F 3 "~" H 9200 1900 50  0001 C CNN
	1    9200 1900
	1    0    0    -1  
$EndComp
$Comp
L Device:C_Small C2
U 1 1
P 9200 2200
F 0 "C2" H 9292 2245 50  0000 L CNN
F 1 "100n" H 9291 2155 50  0000 L CNN
F 2 "Capacitor_SMD:C_0603_1608Metric" H 9200 2200 50  0001 C CNN
F 3 "~" H 9200 2200 50  0001 C CNN
	1    9200 2200
	1    0    0    -1  
$EndComp
$Comp
L Device:C_Small C3
U 1 1
P 9200 2500
F 0 "C3" H 9292 2545 50  0000 L CNN
F 1 "4u7" H 9291 2455 50  0000 L CNN
F 2 "Capacitor_SMD:C_0603_1608Metric" H 9200 2500 50  0001 C CNN
F 3 "~" H 9200 2500 50  0001 C CNN
	1    9200 2500
	1    0    0    -1  
$EndComp
$Comp
L Device:C_Small C28
U 1 1
P 9550 1350
F 0 "C28" H 9642 1395 50  0000 L CNN
F 1 "4u7" H 9641 1305 50  0000 L CNN
F 2 "Capacitor_SMD:C_0805_2012Metric" H 9550 1350 50  0001 C CNN
F 3 "~" H 9550 1350 50  0001 C CNN
	1    9550 1350
	1    0    0    -1  
$EndComp
$Comp
L Device:C_Small C4
U 1 1
P 9550 1800
F 0 "C4" H 9642 1845 50  0000 L CNN
F 1 "22u" H 9641 1755 50  0000 L CNN
F 2 "Capacitor_SMD:C_1210_3225Metric" H 9550 1800 50  0001 C CNN
F 3 "~" H 9550 1800 50  0001 C CNN
	1    9550 1800
	1    0    0    -1  
$EndComp
$Comp
L Device:C_Small C29
U 1 1
P 9900 1350
F 0 "C29" H 9992 1395 50  0000 L CNN
F 1 "4u7" H 9991 1305 50  0000 L CNN
F 2 "Capacitor_SMD:C_0805_2012Metric" H 9900 1350 50  0001 C CNN
F 3 "~" H 9900 1350 50  0001 C CNN
	1    9900 1350
	1    0    0    -1  
$EndComp
$Comp
L Device:C_Small C5
U 1 1
P 9900 1800
F 0 "C5" H 9992 1845 50  0000 L CNN
F 1 "22u" H 9991 1755 50  0000 L CNN
F 2 "Capacitor_SMD:C_1210_3225Metric" H 9900 1800 50  0001 C CNN
F 3 "~" H 9900 1800 50  0001 C CNN
	1    9900 1800
	1    0    0    -1  
$EndComp
$Comp
L Device:C_Small C11
U 1 1
P 10150 5200
F 0 "C11" H 10242 5245 50  0000 L CNN
F 1 "47u" H 10241 5155 50  0000 L CNN
F 2 "Capacitor_SMD:C_1210_3225Metric" H 10150 5200 50  0001 C CNN
F 3 "~" H 10150 5200 50  0001 C CNN
	1    10150 5200
	1    0    0    -1  
$EndComp
$Comp
L Device:C_Small C32
U 1 1
P 10250 1350
F 0 "C32" H 10342 1395 50  0000 L CNN
F 1 "4u7" H 10341 1305 50  0000 L CNN
F 2 "Capacitor_SMD:C_0805_2012Metric" H 10250 1350 50  0001 C CNN
F 3 "~" H 10250 1350 50  0001 C CNN
	1    10250 1350
	1    0    0    -1  
$EndComp
$Comp
L Device:C_Small C25
U 1 1
P 10550 5200
F 0 "C25" H 10642 5245 50  0000 L CNN
F 1 "10u" H 10641 5155 50  0000 L CNN
F 2 "Capacitor_SMD:C_0402_1005Metric" H 10550 5200 50  0001 C CNN
F 3 "~" H 10550 5200 50  0001 C CNN
	1    10550 5200
	1    0    0    -1  
$EndComp
$Comp
L Device:C_Small C31
U 1 1
P 10900 5200
F 0 "C31" H 10992 5245 50  0000 L CNN
F 1 "10u" H 10991 5155 50  0000 L CNN
F 2 "Capacitor_SMD:C_0402_1005Metric" H 10900 5200 50  0001 C CNN
F 3 "~" H 10900 5200 50  0001 C CNN
	1    10900 5200
	1    0    0    -1  
$EndComp
$Comp
L Connector_Generic:Conn_01x01 J6
U 1 1
P 3400 1700
F 0 "J6" H 3480 1743 50  0000 L CNN
F 1 "EXTRA_BONUS" H 3480 1653 50  0000 L CNN
F 2 "Connector_PinHeader_1.27mm:PinHeader_1x01_P1.27mm_Vertical" H 3400 1700 50  0001 C CNN
F 3 "~" H 3400 1700 50  0001 C CNN
	1    3400 1700
	1    0    0    -1  
$EndComp
$Comp
L Mechanical:MountingHole_Pad H1
U 1 1
P 8000 6250
F 0 "H1" H 8100 6300 50  0000 L CNN
F 1 "MountingHole_Pad" H 8100 6210 50  0001 L CNN
F 2 "MountingHole:MountingHole_2.2mm_M2_DIN965_Pad" H 8000 6250 50  0001 C CNN
F 3 "~" H 8000 6250 50  0001 C CNN
	1    8000 6250
	1    0    0    -1  
$EndComp
$Comp
L Mechanical:MountingHole_Pad H2
U 1 1
P 8300 6250
F 0 "H2" H 8400 6300 50  0000 L CNN
F 1 "MountingHole_Pad" H 8350 6350 50  0001 L CNN
F 2 "MountingHole:MountingHole_2.2mm_M2_DIN965_Pad" H 8300 6250 50  0001 C CNN
F 3 "~" H 8300 6250 50  0001 C CNN
	1    8300 6250
	1    0    0    -1  
$EndComp
$Comp
L Mechanical:MountingHole_Pad H3
U 1 1
P 8600 6250
F 0 "H3" H 8700 6300 50  0000 L CNN
F 1 "MountingHole_Pad" H 8650 6350 50  0001 L CNN
F 2 "MountingHole:MountingHole_2.2mm_M2_DIN965_Pad" H 8600 6250 50  0001 C CNN
F 3 "~" H 8600 6250 50  0001 C CNN
	1    8600 6250
	1    0    0    -1  
$EndComp
$Comp
L Mechanical:MountingHole_Pad H4
U 1 1
P 8900 6250
F 0 "H4" H 9000 6300 50  0000 L CNN
F 1 "MountingHole_Pad" H 8950 6350 50  0001 L CNN
F 2 "MountingHole:MountingHole_2.2mm_M2_DIN965_Pad" H 8900 6250 50  0001 C CNN
F 3 "~" H 8900 6250 50  0001 C CNN
	1    8900 6250
	1    0    0    -1  
$EndComp
$Comp
L Connector_Generic:Conn_01x03 J4
U 1 1
P 9550 3100
F 0 "J4" H 9550 3400 50  0000 C CNN
F 1 "BLDC" H 9550 3300 50  0000 C CNN
F 2 "Connector_Molex:Molex_Nano-Fit_105313-xx03_1x03_P2.50mm_Horizontal" H 9550 3100 50  0001 C CNN
F 3 "~" H 9550 3100 50  0001 C CNN
F 4 "1053131203" H 9550 3100 50  0001 C CNN "MPN"
F 5 "Molex" H 9550 3100 50  0001 C CNN "MFN"
F 6 "WM14973-ND" H 9550 3100 50  0001 C CNN "DPN"
	1    9550 3100
	1    0    0    -1  
$EndComp
$Comp
L Connector_Generic:Conn_02x02_Odd_Even J1
U 1 1
P 8175 4225
F 0 "J1" H 8225 4441 50  0000 C CNN
F 1 "upstream" H 8225 4350 50  0000 C CNN
F 2 "Connector_Molex:Molex_Nano-Fit_105314-xx04_2x02_P2.50mm_Horizontal" H 8175 4225 50  0001 C CNN
F 3 "~" H 8175 4225 50  0001 C CNN
F 4 "Molex" H 8175 4225 50  0001 C CNN "MFN"
F 5 "1053141204" H 8175 4225 50  0001 C CNN "MPN"
F 6 "WM14976-ND" H 8175 4225 50  0001 C CNN "DPN"
	1    8175 4225
	1    0    0    -1  
$EndComp
$Comp
L Connector_Generic:Conn_02x02_Odd_Even J2
U 1 1
P 9725 4225
F 0 "J2" H 9775 4441 50  0000 C CNN
F 1 "downstream" H 9775 4350 50  0000 C CNN
F 2 "Connector_Molex:Molex_Nano-Fit_105314-xx04_2x02_P2.50mm_Horizontal" H 9725 4225 50  0001 C CNN
F 3 "~" H 9725 4225 50  0001 C CNN
F 4 "Molex" H 9725 4225 50  0001 C CNN "MFN"
F 5 "1053141204" H 9725 4225 50  0001 C CNN "MPN"
F 6 "WM14976-ND" H 9725 4225 50  0001 C CNN "DPN"
	1    9725 4225
	1    0    0    -1  
$EndComp
$Comp
L Graphic:Logo_Open_Hardware_Small LOGO1
U 1 1
P 5200 4850
F 0 "LOGO1" H 5200 5125 50  0001 C CNN
F 1 "Logo_Open_Hardware_Small" H 5200 4625 50  0001 C CNN
F 2 "Symbol:OSHW-Logo_7.5x8mm_SilkScreen" H 5200 4850 50  0001 C CNN
F 3 "~" H 5200 4850 50  0001 C CNN
	1    5200 4850
	1    0    0    -1  
$EndComp
$Comp
L Connector_Generic:Conn_01x08 J5
U 1 1
P 2500 7000
F 0 "J5" H 2420 7516 50  0000 C CNN
F 1 "BONUS" H 2420 7425 50  0000 C CNN
F 2 "Connector_PinHeader_1.27mm:PinHeader_1x08_P1.27mm_Vertical" H 2500 7000 50  0001 C CNN
F 3 "~" H 2500 7000 50  0001 C CNN
	1    2500 7000
	-1   0    0    -1  
$EndComp
$Comp
L Regulator_Switching:LMZM23601V3 U5
U 1 1
P 9350 5200
F 0 "U5" H 9350 5666 50  0000 C CNN
F 1 "LMZM23601V3" H 9350 5575 50  0000 C CNN
F 2 "Package_LGA:Texas_SIL0010A_MicroSiP-10-1EP_3.8x3mm_P0.6mm_EP0.7x2.9mm_ThermalVias" H 9350 4350 50  0001 C CNN
F 3 "http://www.ti.com/lit/ds/symlink/lmzm23601.pdf" H 9350 4450 50  0001 C CNN
	1    9350 5200
	1    0    0    -1  
$EndComp
$Comp
L encoders:AS5047D U2
U 1 1
P 4750 3800
F 0 "U2" H 4775 4385 60  0000 C CNN
F 1 "AS5047U" H 4775 4278 60  0000 C CNN
F 2 "Package_SO:TSSOP-14_4.4x5mm_P0.65mm" H 5500 3100 60  0001 C CNN
F 3 "" H 5500 3100 60  0001 C CNN
	1    4750 3800
	1    0    0    -1  
$EndComp
$Comp
L Interface_UART:LTC2850xMS8 U6
U 1 1
P 4450 7000
F 0 "U6" H 4000 7650 50  0000 C CNN
F 1 "THVD2450" H 4150 7550 50  0000 C CNN
F 2 "Package_SO:VSSOP-8_3.0x3.0mm_P0.65mm" H 4450 6100 50  0001 C CNN
F 3 "https://www.analog.com/media/en/technical-documentation/data-sheets/285012fe.pdf" H 3950 7100 50  0001 C CNN
	1    4450 7000
	1    0    0    -1  
$EndComp
$Comp
L Connector:Conn_ARM_JTAG_SWD_10 J3
U 1 1
P 1150 7000
F 0 "J3" H 750 7675 50  0000 R CNN
F 1 "ARM SWD" H 1000 7575 50  0000 R CNN
F 2 "Connector_PinHeader_1.27mm:PinHeader_2x05_P1.27mm_Vertical" H 1150 7000 50  0001 C CNN
F 3 "http://infocenter.arm.com/help/topic/com.arm.doc.ddi0314h/DDI0314H_coresight_components_trm.pdf" V 800 5750 50  0001 C CNN
	1    1150 7000
	1    0    0    -1  
$EndComp
$Comp
L mps_bldc_drivers:MP6540 U4
U 1 1
P 8700 2600
F 0 "U4" H 8675 3764 50  0000 C CNN
F 1 "MP6540" H 8675 3673 50  0000 C CNN
F 2 "MPS:MP6540" H 8600 3350 50  0001 C CNN
F 3 "" H 8600 3350 50  0001 C CNN
	1    8700 2600
	1    0    0    -1  
$EndComp
$Comp
L BLDC:IIS328DQ U3
U 1 1
P 4775 1850
F 0 "U3" H 4800 2811 50  0000 C CNN
F 1 "IIS328DQ" H 4800 2720 50  0000 C CNN
F 2 "Package_DFN_QFN:QFN-24-1EP_4x4mm_P0.5mm_EP2.6x2.6mm" H 4775 1850 50  0001 C CNN
F 3 "" H 4775 1850 50  0001 C CNN
	1    4775 1850
	1    0    0    -1  
$EndComp
$Comp
L stm32g474ceu6:stm32g474ceu6 U1
U 1 1
P 2500 2800
F 0 "U1" H 2475 4664 50  0000 C CNN
F 1 "stm32g474ceu6" H 2475 4573 50  0000 C CNN
F 2 "Package_DFN_QFN:QFN-48-1EP_7x7mm_P0.5mm_EP5.6x5.6mm" H 1800 3000 50  0001 C CNN
F 3 "" H 1800 3000 50  0001 C CNN
	1    2500 2800
	1    0    0    -1  
$EndComp
$EndSCHEMATC
